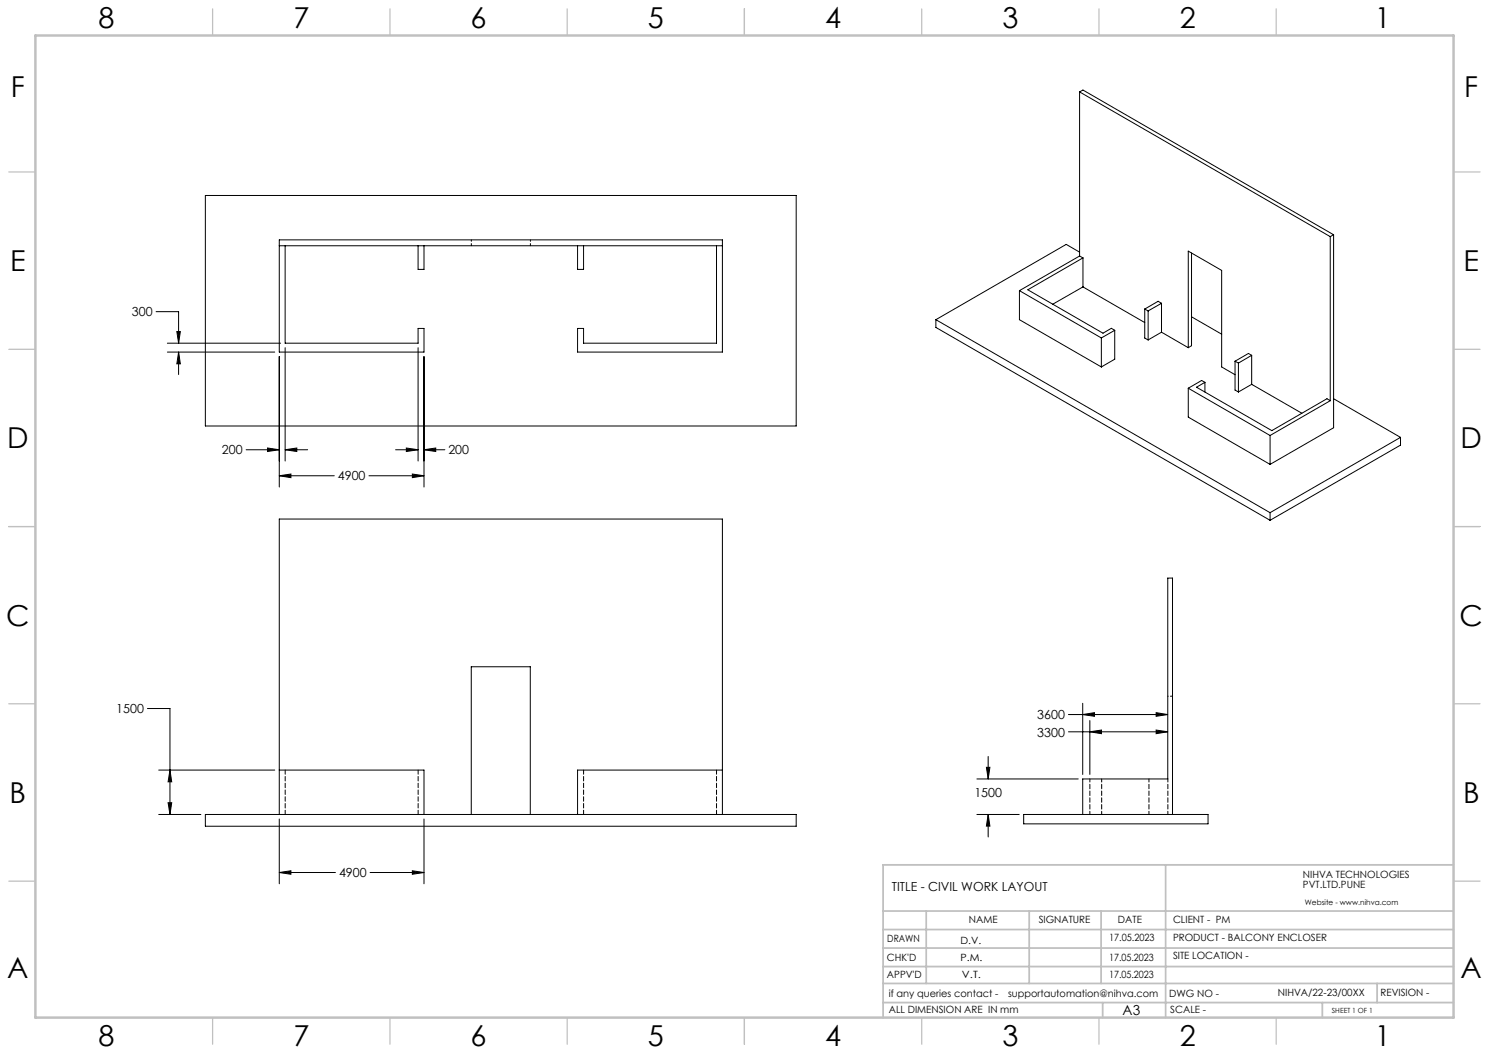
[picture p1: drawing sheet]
<svg xmlns="http://www.w3.org/2000/svg" width="420mm" height="297mm" viewBox="0 0 420 297" stroke-linecap="round" stroke-linejoin="round" font-family="sans-serif">
<g fill="none" stroke="#000" stroke-width=".28">
<path d="M304.5 25.9l1-.5 70.7 40.8M304.5 25.9l70.7 40.8M304.5 25.9v46.3M57.9 55.1h166.7v65.1h-166.7zM78.8 69.3h125M80.4 69.3v27.5h37.5v-4.2h1.7v6.7h-40.8v-31.6h125v31.6h-40.9v-6.7h1.7v4.2h37.5v-27.5M117.9 69.3v6.7h1.7v-6.7M162.9 69.3v6.7h1.7v-6.7M304.5 72.2l1 .5M304.5 71.1l-3.8-2.2-36.7 21.3M304.5 72.2l-17 9.8M305.5 72.7v8.2"/>
<path d="M305.5 72.7l-15.6 9 21.2 12.3 2.4-1.4 .9 .6M336.1 71.4v26.1l-.9 .6M375.2 66.7v46.3M376.2 66.2l-1 .5M376.2 66.2v54.4l-18 10.4M44 87.9h6.4v8.9M47.2 96.8h32M47.2 99.3h30.3M49.9 93.5h1l-.5 3.3zM50.4 99.3l.5 3.3h-1zM50.4 99.3v6.4M80.4 98.1v31.9"/>
<path d="M117.9 98.1v31.9M264 90.2l94.2 54.4M264 90.2v2.2l94.2 54.4M287.5 82v8.2l23.2 13.3M287.5 82l23.2 13.3M305.5 80.9l17.4 10.1M305.5 80.9l-8.5 4.9M310.7 95.3v8.2M314.4 93.2v8.1l-3.7 2.2M314.4 93.2l-3.7 2.1M322.9 87.2v8.2l.9 .5M322.9 87.2l.9 .5"/>
<path d="M323.8 87.7v8.2M327.6 93.7l7.6 4.4M327.6 85.5v8.2M327.6 85.5l-.9-.5-3.8 2.2M327.6 93.7l-3.8 2.2M327.6 85.5l-3.8 2.2M335.2 98.1v-27.3l9.4 5.5v27.2l3.8 2.2M336.1 89.4l8.5 4.9M78.8 100.6v36.8M119.6 100.6v36.8M335.2 109.5v8.1l23 13.4M335.2 109.5l23 13.3"/>
<path d="M339.9 107.8l-2.4 1.4 21.2 12.3 15.6-9 .9 .5M339.9 107.8l-1-.5-3.7 2.2M339.9 107.8v2.8M348.4 101.9v8.1l.9 .6M348.4 101.9l.9 .5M349.3 102.4v8.2M353.1 108.4l14.1 8.2M353.1 100.2v8.2M353.1 100.2l-1-.5-3.7 2.2M353.1 108.4l-3.8 2.2M353.1 100.2l-3.8 2.2M375.2 113l-17 9.8"/>
<path d="M376.2 112.5l18.8 10.9M69.4 126.9h9.4M75.5 126.4l3.3 .5-3.3 .4zM78.8 134.2l3.3-.5v1zM78.8 134.2h15.5M80.4 126.9l3.3-.5v.9zM80.4 126.9h6.4M104.1 134.2h15.5M111.6 126.9h6.3M114.6 126.4l3.3 .5-3.3 .4zM116.3 133.7l3.3 .5-3.3 .5zM119.6 126.9l3.3-.5v.9z"/>
<path d="M119.6 126.9h5.9M358.2 122.8v8.2M395 123.4v2.2l-36.8 21.2M395 123.4l-36.8 21.2M358.2 144.6v2.2M41.6 199.8h6.3v29.9M305.4 198.4v20M44.8 217.2h32.7M47.9 217.2l.5 3.3h-1zM78.8 217.2h40.8v12.5M203.8 217.2h-40.9v12.5M275.6 219.7h28.5"/>
<path d="M278.2 216.4h1l-.5 3.3zM278.7 213.4v6.3M301.4 201.5h28M301.4 206.4h28M305.4 201.5l3.3-.5v1zM307.4 206.4l3.3-.5v1zM307.4 203.2v15.2M326.1 201l3.3 .5-3.3 .5zM326.1 205.9l3.3 .5-3.3 .5zM44.8 229.7h11.9M47.4 226.4h1l-.5 3.3zM57.9 229.7h166.7v3.3h-166.7z"/>
<path d="M78.8 229.7v-83.3h125v83.3M78.8 231v18.3M119.6 231v18.3M132.9 229.7v-41.6h16.7v41.6M275.6 229.7h11.9M278.7 229.7l.5 3.3h-1zM278.7 229.7v6.4M288.7 229.7h52v2.7h-52zM305.4 229.7v-10h24v-56.6h1.3v66.6M78.8 246.1l3.3-.5v1zM78.8 246.1h15.8M104.4 246.1h15.2"/>
<path d="M116.3 245.6l3.3 .5-3.3 .5z"/>
</g>
<g fill="none" stroke="#c0c0c0" stroke-width=".35">
<path d="M60 2.5v7.5M110 2.5v7.5M160 2.5v7.5M210 2.5v7.5M260 2.5v7.5M310 2.5v7.5M360 2.5v7.5M2.5 48.5h7.5M410 48.5h7.5M2.5 98.5h7.5M410 98.5h7.5M2.5 148.5h7.5"/>
<path d="M410 148.5h7.5M2.5 198.5h7.5M410 198.5h7.5M2.5 248.5h7.5M410 248.5h7.5M60 287v7.5M110 287v7.5M160 287v7.5M210 287v7.5M260 287v7.5M310 287v7.5M360 287v7.5"/>
</g>
<g fill="none" stroke="#c0c0c0" stroke-width=".5">
<path d="M249.1 257h160.9M261.3 257v20.4M290.3 257v20.4M310.6 257v20.4M328.8 243.9v43.1M410 243.9h-160.9v43.1M249.1 272.6h160.9M249.1 267.4h160.9M249.1 262.2h160.9M249.1 277.4h160.9M388.4 277.4v5.4M249.1 282.8h160.9"/>
<path d="M311 282.8v4.2M373 282.8v4.2"/>
</g>
<path d="M10 10h400v277h-400z" fill="none" stroke="#c0c0c0" stroke-width=".7"/>
<path d="M47.9 217.2l.5 3.3h-1zM47.4 226.4h1l-.5 3.3zM78.8 246.1l3.3-.5v1zM116.3 245.6l3.3 .5-3.3 .5zM326.1 201l3.3 .5-3.3 .5zM305.4 201.5l3.3-.5v1zM307.4 206.4l3.3-.5v1zM326.1 205.9l3.3 .5-3.3 .5zM278.2 216.4h1l-.5 3.3zM278.7 229.7l.5 3.3h-1zM80.4 126.9l3.3-.5v.9zM75.5 126.4l3.3 .5-3.3 .4zM49.9 93.5h1l-.5 3.3zM50.4 99.3l.5 3.3h-1zM114.6 126.4l3.3 .5-3.3 .4zM119.6 126.9l3.3-.5v.9zM116.3 133.7l3.3 .5-3.3 .5zM78.8 134.2l3.3-.5v1z" fill="#000"/>
<path d="M80.4 217.2v12.5M117.9 217.2v12.5M164.6 217.2v12.5M202.1 217.2v12.5" fill="none" stroke="#000" stroke-width=".28" stroke-dasharray="1.3 .6" stroke-dashoffset=".1"/>
<path d="M307.4 219.7v10M324.1 219.7v10M329.4 219.7v10M310.7 229.7v-10" fill="none" stroke="#000" stroke-width=".28" stroke-dasharray="1.3 .6" stroke-dashoffset=".4"/>
<path d="M330.7 196.4h-1.3" fill="none" stroke="#000" stroke-width=".28" stroke-dasharray="1.3 .6" stroke-dashoffset=".7"/>
<path d="M132.9 67.6v1.7M149.6 67.6v1.7" fill="none" stroke="#000" stroke-width=".28" stroke-dasharray="1.3 .6" stroke-dashoffset=".8"/>
<g font-size="8.1">
<text x="27.8" y="8">8</text>
<text x="82.8" y="8">7</text>
<text x="132.8" y="8">6</text>
<text x="182.8" y="8">5</text>
<text x="232.8" y="8">4</text>
<text x="282.8" y="8">3</text>
<text x="332.8" y="8">2</text>
<text x="387.8" y="8">1</text>
<text x="3" y="27.2">F</text>
<text x="413" y="27.2">F</text>
<text x="2.8" y="76.5">E</text>
<text x="412.8" y="76.5">E</text>
<text x="2" y="126.5">D</text>
<text x="412" y="126.5">D</text>
<text x="1.7" y="176.5">C</text>
<text x="411.7" y="176.5">C</text>
<text x="2.7" y="226.5">B</text>
<text x="412.7" y="226.5">B</text>
<text x="2" y="275.7">A</text>
<text x="412" y="275.7">A</text>
<text x="27.8" y="295">8</text>
<text x="82.8" y="295">7</text>
<text x="132.8" y="295">6</text>
<text x="182.8" y="295">5</text>
<text x="232.8" y="295">4</text>
<text x="282.8" y="295">3</text>
<text x="332.8" y="295">2</text>
<text x="387.8" y="295">1</text>
</g>
<text font-size="3.9" x="316.7" y="286.4">A3</text>
<g font-size="3.5">
<text x="37.2" y="89.2">300</text>
<text x="62.6" y="128.2">200</text>
<text x="126.5" y="128.2">200</text>
<text x="95.3" y="135.5">4900</text>
<text x="32.8" y="201.2">1500</text>
<text x="292.6" y="202.8">3600</text>
<text x="292.6" y="207.7">3300</text>
<text x="274.8" y="224.8">1500</text>
<text x="95.6" y="247.4">4900</text>
<text x="251.6" y="251.3">TITLE - CIVIL WORK LAYOUT</text>
</g>
<g font-size="2.8">
<text x="367.5" y="247.7">NIHVA TECHNOLOGIES</text>
<text x="367.5" y="250.5">PVT.LTD.PUNE</text>
<text x="273.3" y="260.4">NAME</text>
<text x="293" y="260.4">SIGNATURE</text>
<text x="315.3" y="260.5">DATE</text>
<text x="330.9" y="260.5">CLIENT - PM</text>
<text x="250.3" y="265.7">DRAWN</text>
<text x="270.9" y="266.1">D.V.</text>
<text x="312.8" y="265.5">17.05.2023</text>
<text x="330.9" y="265.5">PRODUCT - BALCONY ENCLOSER</text>
<text x="250.2" y="271.1">CHK'D</text>
<text x="250.2" y="275.8">APPV'D</text>
<text x="270.9" y="271.1">P.M.</text>
<text x="271.3" y="275.8">V.T.</text>
<text x="312.8" y="271.1">17.05.2023</text>
<text x="312.8" y="275.8">17.05.2023</text>
<text x="330.9" y="270.6">SITE LOCATION -</text>
<text x="250.7" y="281.1">if any queries contact -</text>
<text x="284.3" y="281.1">supportautomation@nihva.com</text>
<text x="329.8" y="281.3">DWG NO -</text>
<text x="360.5" y="281.1">NIHVA/22-23/00XX</text>
<text x="389.4" y="281.1">REVISION -</text>
<text x="250.7" y="285.6">ALL DIMENSION ARE IN mm</text>
<text x="330.1" y="285.7">SCALE -</text>
</g>
<text font-size="2.1" x="368.1" y="255.1">Website - www.nihva.com</text>
<text font-size="2" x="375.7" y="285.6">SHEET 1 OF 1</text>
</svg>
